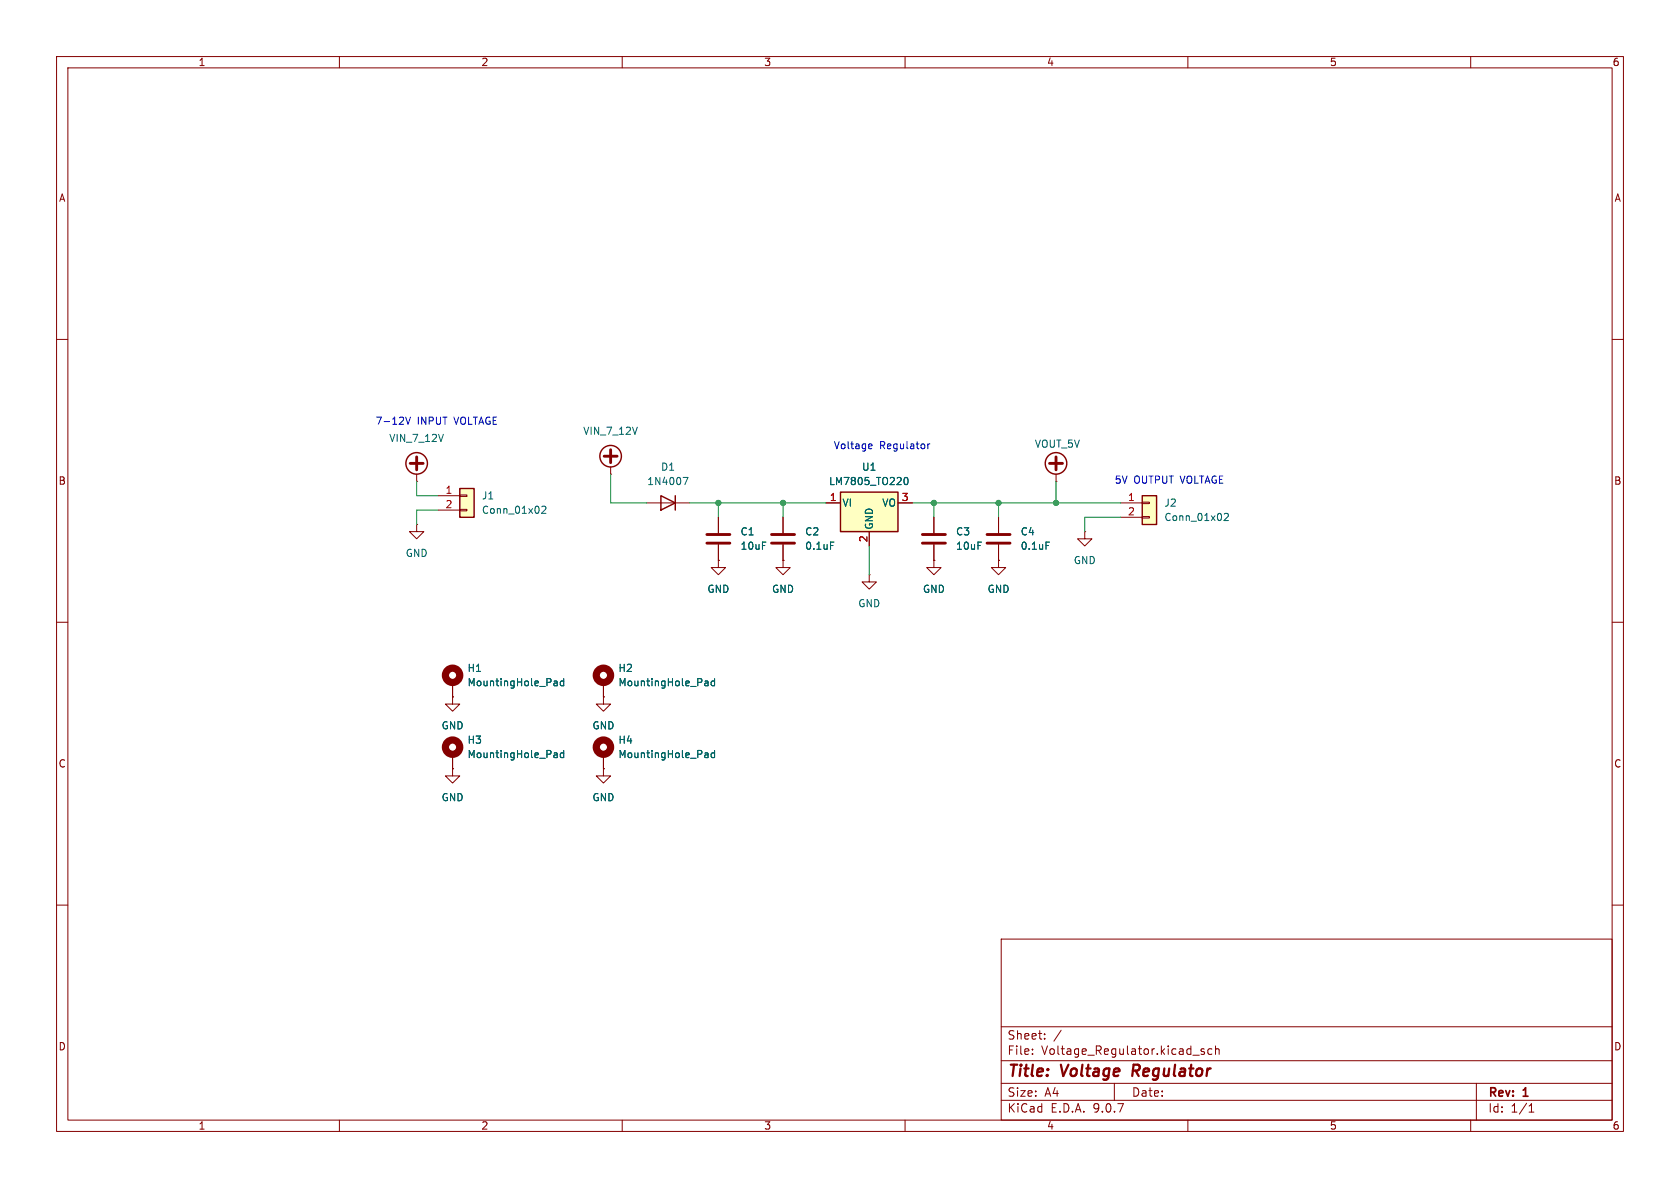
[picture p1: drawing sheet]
(kicad_sch
 (version 20250114)
 (generator "eeschema")
 (generator_version "9.0")
 (paper "A4")
 (title_block
  (title "Voltage Regulator")
  (rev "1"))
 (lib_symbols
  (symbol "Connector_Generic:Conn_01x02"
   (pin_names
    (offset 1.016) (hide yes)) (exclude_from_sim no) (in_bom yes) (on_board yes)
   (property "Reference" "J" (at 0 2.54 0) (effects (font (size 1.27 1.27))))
   (property "Value" "Conn_01x02" (at 0 -5.08 0) (effects (font (size 1.27 1.27))))
   (property "Footprint" "" (at 0 0 0) (effects (font (size 1.27 1.27)) (hide yes)))
   (property "Datasheet" "~" (at 0 0 0) (effects (font (size 1.27 1.27)) (hide yes)))
   (property "Description" "Generic connector, single row, 01x02, script generated (kicad-library-utils/schlib/autogen/connector/)" (at 0 0 0) (effects (font (size 1.27 1.27)) (hide yes)))
   (symbol "Conn_01x02_1_1"
    (rectangle (start -1.27 1.27) (end 1.27 -3.81) (stroke (width 0.254) (type default)) (fill (type background)))
    (rectangle (start -1.27 0.127) (end 0 -0.127) (stroke (width 0.1524) (type default)) (fill (type none)))
    (rectangle (start -1.27 -2.413) (end 0 -2.667) (stroke (width 0.1524) (type default)) (fill (type none)))
    (pin passive line (at -5.08 0 0) (length 3.81) (name "Pin_1" (effects (font (size 1.27 1.27)))) (number "1" (effects (font (size 1.27 1.27)))))
    (pin passive line (at -5.08 -2.54 0) (length 3.81) (name "Pin_2" (effects (font (size 1.27 1.27)))) (number "2" (effects (font (size 1.27 1.27))))))
   (embedded_fonts no))
  (symbol "Device:C"
   (pin_numbers (hide yes))
   (pin_names
    (offset 0.254)) (exclude_from_sim no) (in_bom yes) (on_board yes)
   (property "Reference" "C" (at 0.635 2.54 0) (effects (font (size 1.27 1.27)) (justify left)))
   (property "Value" "C" (at 0.635 -2.54 0) (effects (font (size 1.27 1.27)) (justify left)))
   (property "Footprint" "" (at 0.9652 -3.81 0) (effects (font (size 1.27 1.27)) (hide yes)))
   (property "Datasheet" "~" (at 0 0 0) (effects (font (size 1.27 1.27)) (hide yes)))
   (property "Description" "Unpolarized capacitor" (at 0 0 0) (effects (font (size 1.27 1.27)) (hide yes)))
   (symbol "C_0_1"
    (polyline (pts (xy -2.032 0.762) (xy 2.032 0.762)) (stroke (width 0.508) (type default)) (fill (type none)))
    (polyline (pts (xy -2.032 -0.762) (xy 2.032 -0.762)) (stroke (width 0.508) (type default)) (fill (type none))))
   (symbol "C_1_1"
    (pin passive line (at 0 3.81 270) (length 2.794) (name "~" (effects (font (size 1.27 1.27)))) (number "1" (effects (font (size 1.27 1.27)))))
    (pin passive line (at 0 -3.81 90) (length 2.794) (name "~" (effects (font (size 1.27 1.27)))) (number "2" (effects (font (size 1.27 1.27))))))
   (embedded_fonts no))
  (symbol "Diode:1N4007"
   (pin_numbers (hide yes))
   (pin_names (hide yes)) (exclude_from_sim no) (in_bom yes) (on_board yes)
   (property "Reference" "D" (at 0 2.54 0) (effects (font (size 1.27 1.27))))
   (property "Value" "1N4007" (at 0 -2.54 0) (effects (font (size 1.27 1.27))))
   (property "Footprint" "Diode_THT:D_DO-41_SOD81_P10.16mm_Horizontal" (at 0 -4.445 0) (effects (font (size 1.27 1.27)) (hide yes)))
   (property "Datasheet" "http://www.vishay.com/docs/88503/1n4001.pdf" (at 0 0 0) (effects (font (size 1.27 1.27)) (hide yes)))
   (property "Description" "1000V 1A General Purpose Rectifier Diode, DO-41" (at 0 0 0) (effects (font (size 1.27 1.27)) (hide yes)))
   (property "Sim.Device" "D" (at 0 0 0) (effects (font (size 1.27 1.27)) (hide yes)))
   (property "Sim.Pins" "1=K 2=A" (at 0 0 0) (effects (font (size 1.27 1.27)) (hide yes)))
   (symbol "1N4007_0_1"
    (polyline (pts (xy -1.27 1.27) (xy -1.27 -1.27)) (stroke (width 0.254) (type default)) (fill (type none)))
    (polyline (pts (xy 1.27 1.27) (xy 1.27 -1.27) (xy -1.27 0) (xy 1.27 1.27)) (stroke (width 0.254) (type default)) (fill (type none)))
    (polyline (pts (xy 1.27 0) (xy -1.27 0)) (stroke (width 0) (type default)) (fill (type none))))
   (symbol "1N4007_1_1"
    (pin passive line (at -3.81 0 0) (length 2.54) (name "K" (effects (font (size 1.27 1.27)))) (number "1" (effects (font (size 1.27 1.27)))))
    (pin passive line (at 3.81 0 180) (length 2.54) (name "A" (effects (font (size 1.27 1.27)))) (number "2" (effects (font (size 1.27 1.27))))))
   (embedded_fonts no))
  (symbol "Mechanical:MountingHole_Pad"
   (pin_numbers (hide yes))
   (pin_names
    (offset 1.016) (hide yes)) (exclude_from_sim no) (in_bom no) (on_board yes)
   (property "Reference" "H" (at 0 6.35 0) (effects (font (size 1.27 1.27))))
   (property "Value" "MountingHole_Pad" (at 0 4.445 0) (effects (font (size 1.27 1.27))))
   (property "Footprint" "" (at 0 0 0) (effects (font (size 1.27 1.27)) (hide yes)))
   (property "Datasheet" "~" (at 0 0 0) (effects (font (size 1.27 1.27)) (hide yes)))
   (property "Description" "Mounting Hole with connection" (at 0 0 0) (effects (font (size 1.27 1.27)) (hide yes)))
   (symbol "MountingHole_Pad_0_1"
    (circle (center 0 1.27) (radius 1.27) (stroke (width 1.27) (type default)) (fill (type none))))
   (symbol "MountingHole_Pad_1_1"
    (pin input line (at 0 -2.54 90) (length 2.54) (name "1" (effects (font (size 1.27 1.27)))) (number "1" (effects (font (size 1.27 1.27))))))
   (embedded_fonts no))
  (symbol "Regulator_Linear:LM7805_TO220"
   (pin_names
    (offset 0.254)) (exclude_from_sim no) (in_bom yes) (on_board yes)
   (property "Reference" "U" (at -3.81 3.175 0) (effects (font (size 1.27 1.27))))
   (property "Value" "LM7805_TO220" (at 0 3.175 0) (effects (font (size 1.27 1.27)) (justify left)))
   (property "Footprint" "Package_TO_SOT_THT:TO-220-3_Vertical" (at 0 5.715 0) (effects (font (size 1.27 1.27)
    (italic yes)) (hide yes)))
   (property "Datasheet" "https://www.onsemi.cn/PowerSolutions/document/MC7800-D.PDF" (at 0 -1.27 0) (effects (font (size 1.27 1.27)) (hide yes)))
   (property "Description" "Positive 1A 35V Linear Regulator, Fixed Output 5V, TO-220" (at 0 0 0) (effects (font (size 1.27 1.27)) (hide yes)))
   (symbol "LM7805_TO220_0_1"
    (rectangle (start -5.08 1.905) (end 5.08 -5.08) (stroke (width 0.254) (type default)) (fill (type background))))
   (symbol "LM7805_TO220_1_1"
    (pin power_in line (at -7.62 0 0) (length 2.54) (name "VI" (effects (font (size 1.27 1.27)))) (number "1" (effects (font (size 1.27 1.27)))))
    (pin power_in line (at 0 -7.62 90) (length 2.54) (name "GND" (effects (font (size 1.27 1.27)))) (number "2" (effects (font (size 1.27 1.27)))))
    (pin power_out line (at 7.62 0 180) (length 2.54) (name "VO" (effects (font (size 1.27 1.27)))) (number "3" (effects (font (size 1.27 1.27))))))
   (embedded_fonts no))
  (symbol "power:+VDC"
   (power)
   (pin_numbers (hide yes))
   (pin_names
    (offset 0) (hide yes)) (exclude_from_sim no) (in_bom yes) (on_board yes)
   (property "Reference" "#PWR" (at 0 -2.54 0) (effects (font (size 1.27 1.27)) (hide yes)))
   (property "Value" "+VDC" (at 0 6.35 0) (effects (font (size 1.27 1.27))))
   (property "Footprint" "" (at 0 0 0) (effects (font (size 1.27 1.27)) (hide yes)))
   (property "Datasheet" "" (at 0 0 0) (effects (font (size 1.27 1.27)) (hide yes)))
   (property "Description" "Power symbol creates a global label with name \"+VDC\"" (at 0 0 0) (effects (font (size 1.27 1.27)) (hide yes)))
   (symbol "+VDC_0_1"
    (polyline (pts (xy -1.143 3.175) (xy 1.143 3.175)) (stroke (width 0.508) (type default)) (fill (type none)))
    (circle (center 0 3.175) (radius 1.905) (stroke (width 0.254) (type default)) (fill (type none)))
    (polyline (pts (xy 0 2.032) (xy 0 4.318)) (stroke (width 0.508) (type default)) (fill (type none)))
    (polyline (pts (xy 0 0) (xy 0 1.27)) (stroke (width 0) (type default)) (fill (type none))))
   (symbol "+VDC_1_1"
    (pin power_in line (at 0 0 90) (length 0) (name "~" (effects (font (size 1.27 1.27)))) (number "1" (effects (font (size 1.27 1.27))))))
   (embedded_fonts no))
  (symbol "power:GND"
   (power)
   (pin_numbers (hide yes))
   (pin_names
    (offset 0) (hide yes)) (exclude_from_sim no) (in_bom yes) (on_board yes)
   (property "Reference" "#PWR" (at 0 -6.35 0) (effects (font (size 1.27 1.27)) (hide yes)))
   (property "Value" "GND" (at 0 -3.81 0) (effects (font (size 1.27 1.27))))
   (property "Footprint" "" (at 0 0 0) (effects (font (size 1.27 1.27)) (hide yes)))
   (property "Datasheet" "" (at 0 0 0) (effects (font (size 1.27 1.27)) (hide yes)))
   (property "Description" "Power symbol creates a global label with name \"GND\" , ground" (at 0 0 0) (effects (font (size 1.27 1.27)) (hide yes)))
   (symbol "GND_0_1"
    (polyline (pts (xy 0 0) (xy 0 -1.27) (xy 1.27 -1.27) (xy 0 -2.54) (xy -1.27 -1.27) (xy 0 -1.27)) (stroke (width 0) (type default)) (fill (type none))))
   (symbol "GND_1_1"
    (pin power_in line (at 0 0 270) (length 0) (name "~" (effects (font (size 1.27 1.27)))) (number "1" (effects (font (size 1.27 1.27))))))
   (embedded_fonts no)))
 (text "5V OUTPUT VOLTAGE"
  (exclude_from_sim no)
  (at 206.756 85.09 0)
  (effects (font (size 1.27 1.27))))
 (text "Voltage Regulator"
  (exclude_from_sim no)
  (at 155.956 78.994 0)
  (effects (font (size 1.27 1.27))))
 (text "7-12V INPUT VOLTAGE"
  (exclude_from_sim no)
  (at 77.216 74.676 0)
  (effects (font (size 1.27 1.27))))
 (junction
  (at 127 88.9)
  (diameter 0)
  (color 0 0 0 0))
 (junction
  (at 165.1 88.9)
  (diameter 0)
  (color 0 0 0 0))
 (junction
  (at 138.43 88.9)
  (diameter 0)
  (color 0 0 0 0))
 (junction
  (at 186.69 88.9)
  (diameter 0)
  (color 0 0 0 0))
 (junction
  (at 176.53 88.9)
  (diameter 0)
  (color 0 0 0 0))
 (wire
  (pts (xy 73.66 87.63) (xy 77.47 87.63))
  (stroke (width 0) (type default)))
 (wire
  (pts (xy 176.53 88.9) (xy 176.53 91.44))
  (stroke (width 0) (type default)))
 (wire
  (pts (xy 186.69 85.09) (xy 186.69 88.9))
  (stroke (width 0) (type default)))
 (wire
  (pts (xy 161.29 88.9) (xy 165.1 88.9))
  (stroke (width 0) (type default)))
 (wire
  (pts (xy 127 88.9) (xy 127 91.44))
  (stroke (width 0) (type default)))
 (wire
  (pts (xy 198.12 91.44) (xy 191.77 91.44))
  (stroke (width 0) (type default)))
 (wire
  (pts (xy 73.66 85.09) (xy 73.66 87.63))
  (stroke (width 0) (type default)))
 (wire
  (pts (xy 138.43 88.9) (xy 146.05 88.9))
  (stroke (width 0) (type default)))
 (wire
  (pts (xy 165.1 88.9) (xy 176.53 88.9))
  (stroke (width 0) (type default)))
 (wire
  (pts (xy 77.47 90.17) (xy 73.66 90.17))
  (stroke (width 0) (type default)))
 (wire
  (pts (xy 107.95 88.9) (xy 107.95 83.82))
  (stroke (width 0) (type default)))
 (wire
  (pts (xy 138.43 91.44) (xy 138.43 88.9))
  (stroke (width 0) (type default)))
 (wire
  (pts (xy 127 88.9) (xy 138.43 88.9))
  (stroke (width 0) (type default)))
 (wire
  (pts (xy 121.92 88.9) (xy 127 88.9))
  (stroke (width 0) (type default)))
 (wire
  (pts (xy 191.77 91.44) (xy 191.77 93.98))
  (stroke (width 0) (type default)))
 (wire
  (pts (xy 73.66 90.17) (xy 73.66 92.71))
  (stroke (width 0) (type default)))
 (wire
  (pts (xy 165.1 91.44) (xy 165.1 88.9))
  (stroke (width 0) (type default)))
 (wire
  (pts (xy 153.67 96.52) (xy 153.67 101.6))
  (stroke (width 0) (type default)))
 (wire
  (pts (xy 176.53 88.9) (xy 186.69 88.9))
  (stroke (width 0) (type default)))
 (wire
  (pts (xy 107.95 88.9) (xy 114.3 88.9))
  (stroke (width 0) (type default)))
 (wire
  (pts (xy 186.69 88.9) (xy 198.12 88.9))
  (stroke (width 0) (type default)))
 (symbol
  (lib_id "power:GND")
  (at 80.01 135.89 0)
  (unit 1)
  (exclude_from_sim no)
  (in_bom yes)
  (on_board yes)
  (dnp no)
  (fields_autoplaced yes)
  (property "Reference" "#PWR014" (at 80.01 142.24 0) (effects (font (size 1.27 1.27)) (hide yes)))
  (property "Value" "GND" (at 80.01 140.97 0) (effects (font (size 1.27 1.27))))
  (property "Footprint" "" (at 80.01 135.89 0) (effects (font (size 1.27 1.27)) (hide yes)))
  (property "Datasheet" "" (at 80.01 135.89 0) (effects (font (size 1.27 1.27)) (hide yes)))
  (property "Description" "Power symbol creates a global label with name \"GND\" , ground" (at 80.01 135.89 0) (effects (font (size 1.27 1.27)) (hide yes)))
  (pin "1"))
 (symbol
  (lib_id "power:GND")
  (at 106.68 123.19 0)
  (unit 1)
  (exclude_from_sim no)
  (in_bom yes)
  (on_board yes)
  (dnp no)
  (fields_autoplaced yes)
  (property "Reference" "#PWR012" (at 106.68 129.54 0) (effects (font (size 1.27 1.27)) (hide yes)))
  (property "Value" "GND" (at 106.68 128.27 0) (effects (font (size 1.27 1.27))))
  (property "Footprint" "" (at 106.68 123.19 0) (effects (font (size 1.27 1.27)) (hide yes)))
  (property "Datasheet" "" (at 106.68 123.19 0) (effects (font (size 1.27 1.27)) (hide yes)))
  (property "Description" "Power symbol creates a global label with name \"GND\" , ground" (at 106.68 123.19 0) (effects (font (size 1.27 1.27)) (hide yes)))
  (pin "1"))
 (symbol
  (lib_id "power:+VDC")
  (at 73.66 85.09 0)
  (unit 1)
  (exclude_from_sim no)
  (in_bom yes)
  (on_board yes)
  (dnp no)
  (fields_autoplaced yes)
  (property "Reference" "#PWR01" (at 73.66 87.63 0) (effects (font (size 1.27 1.27)) (hide yes)))
  (property "Value" "VIN_7_12V" (at 73.66 77.47 0) (effects (font (size 1.27 1.27))))
  (property "Footprint" "" (at 73.66 85.09 0) (effects (font (size 1.27 1.27)) (hide yes)))
  (property "Datasheet" "" (at 73.66 85.09 0) (effects (font (size 1.27 1.27)) (hide yes)))
  (property "Description" "Power symbol creates a global label with name \"+VDC\"" (at 73.66 85.09 0) (effects (font (size 1.27 1.27)) (hide yes)))
  (pin "1"))
 (symbol
  (lib_id "power:GND")
  (at 191.77 93.98 0)
  (unit 1)
  (exclude_from_sim no)
  (in_bom yes)
  (on_board yes)
  (dnp no)
  (fields_autoplaced yes)
  (property "Reference" "#PWR05" (at 191.77 100.33 0) (effects (font (size 1.27 1.27)) (hide yes)))
  (property "Value" "GND" (at 191.77 99.06 0) (effects (font (size 1.27 1.27))))
  (property "Footprint" "" (at 191.77 93.98 0) (effects (font (size 1.27 1.27)) (hide yes)))
  (property "Datasheet" "" (at 191.77 93.98 0) (effects (font (size 1.27 1.27)) (hide yes)))
  (property "Description" "Power symbol creates a global label with name \"GND\" , ground" (at 191.77 93.98 0) (effects (font (size 1.27 1.27)) (hide yes)))
  (pin "1"))
 (symbol
  (lib_id "Mechanical:MountingHole_Pad")
  (at 106.68 133.35 0)
  (unit 1)
  (exclude_from_sim no)
  (in_bom no)
  (on_board yes)
  (dnp no)
  (fields_autoplaced yes)
  (property "Reference" "H4" (at 109.22 130.8099 0) (effects (font (size 1.27 1.27)) (justify left)))
  (property "Value" "MountingHole_Pad" (at 109.22 133.3499 0) (effects (font (size 1.27 1.27)) (justify left)))
  (property "Footprint" "MountingHole:MountingHole_2.2mm_M2_Pad" (at 106.68 133.35 0) (effects (font (size 1.27 1.27)) (hide yes)))
  (property "Datasheet" "~" (at 106.68 133.35 0) (effects (font (size 1.27 1.27)) (hide yes)))
  (property "Description" "Mounting Hole with connection" (at 106.68 133.35 0) (effects (font (size 1.27 1.27)) (hide yes)))
  (pin "1"))
 (symbol
  (lib_id "Mechanical:MountingHole_Pad")
  (at 106.68 120.65 0)
  (unit 1)
  (exclude_from_sim no)
  (in_bom no)
  (on_board yes)
  (dnp no)
  (fields_autoplaced yes)
  (property "Reference" "H2" (at 109.22 118.1099 0) (effects (font (size 1.27 1.27)) (justify left)))
  (property "Value" "MountingHole_Pad" (at 109.22 120.6499 0) (effects (font (size 1.27 1.27)) (justify left)))
  (property "Footprint" "MountingHole:MountingHole_2.2mm_M2_Pad" (at 106.68 120.65 0) (effects (font (size 1.27 1.27)) (hide yes)))
  (property "Datasheet" "~" (at 106.68 120.65 0) (effects (font (size 1.27 1.27)) (hide yes)))
  (property "Description" "Mounting Hole with connection" (at 106.68 120.65 0) (effects (font (size 1.27 1.27)) (hide yes)))
  (pin "1"))
 (symbol
  (lib_id "power:+VDC")
  (at 186.69 85.09 0)
  (unit 1)
  (exclude_from_sim no)
  (in_bom yes)
  (on_board yes)
  (dnp no)
  (property "Reference" "#PWR010" (at 186.69 87.63 0) (effects (font (size 1.27 1.27)) (hide yes)))
  (property "Value" "VOUT_5V" (at 186.944 78.486 0) (effects (font (size 1.27 1.27))))
  (property "Footprint" "" (at 186.69 85.09 0) (effects (font (size 1.27 1.27)) (hide yes)))
  (property "Datasheet" "" (at 186.69 85.09 0) (effects (font (size 1.27 1.27)) (hide yes)))
  (property "Description" "Power symbol creates a global label with name \"+VDC\"" (at 186.69 85.09 0) (effects (font (size 1.27 1.27)) (hide yes)))
  (pin "1"))
 (symbol
  (lib_id "Mechanical:MountingHole_Pad")
  (at 80.01 120.65 0)
  (unit 1)
  (exclude_from_sim no)
  (in_bom no)
  (on_board yes)
  (dnp no)
  (fields_autoplaced yes)
  (property "Reference" "H1" (at 82.55 118.1099 0) (effects (font (size 1.27 1.27)) (justify left)))
  (property "Value" "MountingHole_Pad" (at 82.55 120.6499 0) (effects (font (size 1.27 1.27)) (justify left)))
  (property "Footprint" "MountingHole:MountingHole_2.2mm_M2_Pad" (at 80.01 120.65 0) (effects (font (size 1.27 1.27)) (hide yes)))
  (property "Datasheet" "~" (at 80.01 120.65 0) (effects (font (size 1.27 1.27)) (hide yes)))
  (property "Description" "Mounting Hole with connection" (at 80.01 120.65 0) (effects (font (size 1.27 1.27)) (hide yes)))
  (pin "1"))
 (symbol
  (lib_id "Device:C")
  (at 165.1 95.25 0)
  (unit 1)
  (exclude_from_sim no)
  (in_bom yes)
  (on_board yes)
  (dnp no)
  (fields_autoplaced yes)
  (property "Reference" "C3" (at 168.91 93.9799 0) (effects (font (size 1.27 1.27)) (justify left)))
  (property "Value" "10uF" (at 168.91 96.5199 0) (effects (font (size 1.27 1.27)) (justify left)))
  (property "Footprint" "Capacitor_SMD:C_0603_1608Metric" (at 166.0652 99.06 0) (effects (font (size 1.27 1.27)) (hide yes)))
  (property "Datasheet" "~" (at 165.1 95.25 0) (effects (font (size 1.27 1.27)) (hide yes)))
  (property "Description" "Unpolarized capacitor" (at 165.1 95.25 0) (effects (font (size 1.27 1.27)) (hide yes)))
  (pin "1")
  (pin "2"))
 (symbol
  (lib_id "Device:C")
  (at 138.43 95.25 0)
  (unit 1)
  (exclude_from_sim no)
  (in_bom yes)
  (on_board yes)
  (dnp no)
  (fields_autoplaced yes)
  (property "Reference" "C2" (at 142.24 93.9799 0) (effects (font (size 1.27 1.27)) (justify left)))
  (property "Value" "0.1uF" (at 142.24 96.5199 0) (effects (font (size 1.27 1.27)) (justify left)))
  (property "Footprint" "Capacitor_SMD:C_0603_1608Metric" (at 139.3952 99.06 0) (effects (font (size 1.27 1.27)) (hide yes)))
  (property "Datasheet" "~" (at 138.43 95.25 0) (effects (font (size 1.27 1.27)) (hide yes)))
  (property "Description" "Unpolarized capacitor" (at 138.43 95.25 0) (effects (font (size 1.27 1.27)) (hide yes)))
  (pin "1")
  (pin "2"))
 (symbol
  (lib_id "Mechanical:MountingHole_Pad")
  (at 80.01 133.35 0)
  (unit 1)
  (exclude_from_sim no)
  (in_bom no)
  (on_board yes)
  (dnp no)
  (fields_autoplaced yes)
  (property "Reference" "H3" (at 82.55 130.8099 0) (effects (font (size 1.27 1.27)) (justify left)))
  (property "Value" "MountingHole_Pad" (at 82.55 133.3499 0) (effects (font (size 1.27 1.27)) (justify left)))
  (property "Footprint" "MountingHole:MountingHole_2.2mm_M2_Pad" (at 80.01 133.35 0) (effects (font (size 1.27 1.27)) (hide yes)))
  (property "Datasheet" "~" (at 80.01 133.35 0) (effects (font (size 1.27 1.27)) (hide yes)))
  (property "Description" "Mounting Hole with connection" (at 80.01 133.35 0) (effects (font (size 1.27 1.27)) (hide yes)))
  (pin "1"))
 (symbol
  (lib_id "Regulator_Linear:LM7805_TO220")
  (at 153.67 88.9 0)
  (unit 1)
  (exclude_from_sim no)
  (in_bom yes)
  (on_board yes)
  (dnp no)
  (fields_autoplaced yes)
  (property "Reference" "U1" (at 153.67 82.55 0) (effects (font (size 1.27 1.27))))
  (property "Value" "LM7805_TO220" (at 153.67 85.09 0) (effects (font (size 1.27 1.27))))
  (property "Footprint" "Package_TO_SOT_THT:TO-220-3_Vertical" (at 153.67 83.185 0) (effects (font (size 1.27 1.27)
    (italic yes)) (hide yes)))
  (property "Datasheet" "https://www.onsemi.cn/PowerSolutions/document/MC7800-D.PDF" (at 153.67 90.17 0) (effects (font (size 1.27 1.27)) (hide yes)))
  (property "Description" "Positive 1A 35V Linear Regulator, Fixed Output 5V, TO-220" (at 153.67 88.9 0) (effects (font (size 1.27 1.27)) (hide yes)))
  (pin "1")
  (pin "3")
  (pin "2"))
 (symbol
  (lib_id "power:GND")
  (at 127 99.06 0)
  (unit 1)
  (exclude_from_sim no)
  (in_bom yes)
  (on_board yes)
  (dnp no)
  (fields_autoplaced yes)
  (property "Reference" "#PWR06" (at 127 105.41 0) (effects (font (size 1.27 1.27)) (hide yes)))
  (property "Value" "GND" (at 127 104.14 0) (effects (font (size 1.27 1.27))))
  (property "Footprint" "" (at 127 99.06 0) (effects (font (size 1.27 1.27)) (hide yes)))
  (property "Datasheet" "" (at 127 99.06 0) (effects (font (size 1.27 1.27)) (hide yes)))
  (property "Description" "Power symbol creates a global label with name \"GND\" , ground" (at 127 99.06 0) (effects (font (size 1.27 1.27)) (hide yes)))
  (pin "1"))
 (symbol
  (lib_id "power:GND")
  (at 106.68 135.89 0)
  (unit 1)
  (exclude_from_sim no)
  (in_bom yes)
  (on_board yes)
  (dnp no)
  (fields_autoplaced yes)
  (property "Reference" "#PWR013" (at 106.68 142.24 0) (effects (font (size 1.27 1.27)) (hide yes)))
  (property "Value" "GND" (at 106.68 140.97 0) (effects (font (size 1.27 1.27))))
  (property "Footprint" "" (at 106.68 135.89 0) (effects (font (size 1.27 1.27)) (hide yes)))
  (property "Datasheet" "" (at 106.68 135.89 0) (effects (font (size 1.27 1.27)) (hide yes)))
  (property "Description" "Power symbol creates a global label with name \"GND\" , ground" (at 106.68 135.89 0) (effects (font (size 1.27 1.27)) (hide yes)))
  (pin "1"))
 (symbol
  (lib_id "power:GND")
  (at 153.67 101.6 0)
  (unit 1)
  (exclude_from_sim no)
  (in_bom yes)
  (on_board yes)
  (dnp no)
  (fields_autoplaced yes)
  (property "Reference" "#PWR04" (at 153.67 107.95 0) (effects (font (size 1.27 1.27)) (hide yes)))
  (property "Value" "GND" (at 153.67 106.68 0) (effects (font (size 1.27 1.27))))
  (property "Footprint" "" (at 153.67 101.6 0) (effects (font (size 1.27 1.27)) (hide yes)))
  (property "Datasheet" "" (at 153.67 101.6 0) (effects (font (size 1.27 1.27)) (hide yes)))
  (property "Description" "Power symbol creates a global label with name \"GND\" , ground" (at 153.67 101.6 0) (effects (font (size 1.27 1.27)) (hide yes)))
  (pin "1"))
 (symbol
  (lib_id "power:+VDC")
  (at 107.95 83.82 0)
  (unit 1)
  (exclude_from_sim no)
  (in_bom yes)
  (on_board yes)
  (dnp no)
  (fields_autoplaced yes)
  (property "Reference" "#PWR03" (at 107.95 86.36 0) (effects (font (size 1.27 1.27)) (hide yes)))
  (property "Value" "VIN_7_12V" (at 107.95 76.2 0) (effects (font (size 1.27 1.27))))
  (property "Footprint" "" (at 107.95 83.82 0) (effects (font (size 1.27 1.27)) (hide yes)))
  (property "Datasheet" "" (at 107.95 83.82 0) (effects (font (size 1.27 1.27)) (hide yes)))
  (property "Description" "Power symbol creates a global label with name \"+VDC\"" (at 107.95 83.82 0) (effects (font (size 1.27 1.27)) (hide yes)))
  (pin "1"))
 (symbol
  (lib_id "Connector_Generic:Conn_01x02")
  (at 82.55 87.63 0)
  (unit 1)
  (exclude_from_sim no)
  (in_bom yes)
  (on_board yes)
  (dnp no)
  (fields_autoplaced yes)
  (property "Reference" "J1" (at 85.09 87.6299 0) (effects (font (size 1.27 1.27)) (justify left)))
  (property "Value" "Conn_01x02" (at 85.09 90.1699 0) (effects (font (size 1.27 1.27)) (justify left)))
  (property "Footprint" "Connector_PinHeader_1.00mm:PinHeader_1x02_P1.00mm_Vertical" (at 82.55 87.63 0) (effects (font (size 1.27 1.27)) (hide yes)))
  (property "Datasheet" "~" (at 82.55 87.63 0) (effects (font (size 1.27 1.27)) (hide yes)))
  (property "Description" "Generic connector, single row, 01x02, script generated (kicad-library-utils/schlib/autogen/connector/)" (at 82.55 87.63 0) (effects (font (size 1.27 1.27)) (hide yes)))
  (pin "1")
  (pin "2"))
 (symbol
  (lib_id "Connector_Generic:Conn_01x02")
  (at 203.2 88.9 0)
  (unit 1)
  (exclude_from_sim no)
  (in_bom yes)
  (on_board yes)
  (dnp no)
  (property "Reference" "J2" (at 205.74 88.8999 0) (effects (font (size 1.27 1.27)) (justify left)))
  (property "Value" "Conn_01x02" (at 205.74 91.4399 0) (effects (font (size 1.27 1.27)) (justify left)))
  (property "Footprint" "Connector_PinHeader_1.00mm:PinHeader_1x02_P1.00mm_Vertical" (at 203.2 88.9 0) (effects (font (size 1.27 1.27)) (hide yes)))
  (property "Datasheet" "~" (at 203.2 88.9 0) (effects (font (size 1.27 1.27)) (hide yes)))
  (property "Description" "Generic connector, single row, 01x02, script generated (kicad-library-utils/schlib/autogen/connector/)" (at 203.2 88.9 0) (effects (font (size 1.27 1.27)) (hide yes)))
  (pin "1")
  (pin "2"))
 (symbol
  (lib_id "Device:C")
  (at 176.53 95.25 0)
  (unit 1)
  (exclude_from_sim no)
  (in_bom yes)
  (on_board yes)
  (dnp no)
  (fields_autoplaced yes)
  (property "Reference" "C4" (at 180.34 93.9799 0) (effects (font (size 1.27 1.27)) (justify left)))
  (property "Value" "0.1uF" (at 180.34 96.5199 0) (effects (font (size 1.27 1.27)) (justify left)))
  (property "Footprint" "Capacitor_SMD:C_0603_1608Metric" (at 177.4952 99.06 0) (effects (font (size 1.27 1.27)) (hide yes)))
  (property "Datasheet" "~" (at 176.53 95.25 0) (effects (font (size 1.27 1.27)) (hide yes)))
  (property "Description" "Unpolarized capacitor" (at 176.53 95.25 0) (effects (font (size 1.27 1.27)) (hide yes)))
  (pin "1")
  (pin "2"))
 (symbol
  (lib_id "Device:C")
  (at 127 95.25 0)
  (unit 1)
  (exclude_from_sim no)
  (in_bom yes)
  (on_board yes)
  (dnp no)
  (fields_autoplaced yes)
  (property "Reference" "C1" (at 130.81 93.9799 0) (effects (font (size 1.27 1.27)) (justify left)))
  (property "Value" "10uF" (at 130.81 96.5199 0) (effects (font (size 1.27 1.27)) (justify left)))
  (property "Footprint" "Capacitor_SMD:C_0603_1608Metric" (at 127.9652 99.06 0) (effects (font (size 1.27 1.27)) (hide yes)))
  (property "Datasheet" "~" (at 127 95.25 0) (effects (font (size 1.27 1.27)) (hide yes)))
  (property "Description" "Unpolarized capacitor" (at 127 95.25 0) (effects (font (size 1.27 1.27)) (hide yes)))
  (pin "1")
  (pin "2"))
 (symbol
  (lib_id "Diode:1N4007")
  (at 118.11 88.9 180)
  (unit 1)
  (exclude_from_sim no)
  (in_bom yes)
  (on_board yes)
  (dnp no)
  (fields_autoplaced yes)
  (property "Reference" "D1" (at 118.11 82.55 0) (effects (font (size 1.27 1.27))))
  (property "Value" "1N4007" (at 118.11 85.09 0) (effects (font (size 1.27 1.27))))
  (property "Footprint" "Diode_THT:D_DO-41_SOD81_P10.16mm_Horizontal" (at 118.11 84.455 0) (effects (font (size 1.27 1.27)) (hide yes)))
  (property "Datasheet" "http://www.vishay.com/docs/88503/1n4001.pdf" (at 118.11 88.9 0) (effects (font (size 1.27 1.27)) (hide yes)))
  (property "Description" "1000V 1A General Purpose Rectifier Diode, DO-41" (at 118.11 88.9 0) (effects (font (size 1.27 1.27)) (hide yes)))
  (property "Sim.Device" "D" (at 118.11 88.9 0) (effects (font (size 1.27 1.27)) (hide yes)))
  (property "Sim.Pins" "1=K 2=A" (at 118.11 88.9 0) (effects (font (size 1.27 1.27)) (hide yes)))
  (pin "1")
  (pin "2"))
 (symbol
  (lib_id "power:GND")
  (at 165.1 99.06 0)
  (unit 1)
  (exclude_from_sim no)
  (in_bom yes)
  (on_board yes)
  (dnp no)
  (fields_autoplaced yes)
  (property "Reference" "#PWR08" (at 165.1 105.41 0) (effects (font (size 1.27 1.27)) (hide yes)))
  (property "Value" "GND" (at 165.1 104.14 0) (effects (font (size 1.27 1.27))))
  (property "Footprint" "" (at 165.1 99.06 0) (effects (font (size 1.27 1.27)) (hide yes)))
  (property "Datasheet" "" (at 165.1 99.06 0) (effects (font (size 1.27 1.27)) (hide yes)))
  (property "Description" "Power symbol creates a global label with name \"GND\" , ground" (at 165.1 99.06 0) (effects (font (size 1.27 1.27)) (hide yes)))
  (pin "1"))
 (symbol
  (lib_id "power:GND")
  (at 176.53 99.06 0)
  (unit 1)
  (exclude_from_sim no)
  (in_bom yes)
  (on_board yes)
  (dnp no)
  (fields_autoplaced yes)
  (property "Reference" "#PWR09" (at 176.53 105.41 0) (effects (font (size 1.27 1.27)) (hide yes)))
  (property "Value" "GND" (at 176.53 104.14 0) (effects (font (size 1.27 1.27))))
  (property "Footprint" "" (at 176.53 99.06 0) (effects (font (size 1.27 1.27)) (hide yes)))
  (property "Datasheet" "" (at 176.53 99.06 0) (effects (font (size 1.27 1.27)) (hide yes)))
  (property "Description" "Power symbol creates a global label with name \"GND\" , ground" (at 176.53 99.06 0) (effects (font (size 1.27 1.27)) (hide yes)))
  (pin "1"))
 (symbol
  (lib_id "power:GND")
  (at 73.66 92.71 0)
  (unit 1)
  (exclude_from_sim no)
  (in_bom yes)
  (on_board yes)
  (dnp no)
  (fields_autoplaced yes)
  (property "Reference" "#PWR02" (at 73.66 99.06 0) (effects (font (size 1.27 1.27)) (hide yes)))
  (property "Value" "GND" (at 73.66 97.79 0) (effects (font (size 1.27 1.27))))
  (property "Footprint" "" (at 73.66 92.71 0) (effects (font (size 1.27 1.27)) (hide yes)))
  (property "Datasheet" "" (at 73.66 92.71 0) (effects (font (size 1.27 1.27)) (hide yes)))
  (property "Description" "Power symbol creates a global label with name \"GND\" , ground" (at 73.66 92.71 0) (effects (font (size 1.27 1.27)) (hide yes)))
  (pin "1"))
 (symbol
  (lib_id "power:GND")
  (at 138.43 99.06 0)
  (unit 1)
  (exclude_from_sim no)
  (in_bom yes)
  (on_board yes)
  (dnp no)
  (fields_autoplaced yes)
  (property "Reference" "#PWR07" (at 138.43 105.41 0) (effects (font (size 1.27 1.27)) (hide yes)))
  (property "Value" "GND" (at 138.43 104.14 0) (effects (font (size 1.27 1.27))))
  (property "Footprint" "" (at 138.43 99.06 0) (effects (font (size 1.27 1.27)) (hide yes)))
  (property "Datasheet" "" (at 138.43 99.06 0) (effects (font (size 1.27 1.27)) (hide yes)))
  (property "Description" "Power symbol creates a global label with name \"GND\" , ground" (at 138.43 99.06 0) (effects (font (size 1.27 1.27)) (hide yes)))
  (pin "1"))
 (symbol
  (lib_id "power:GND")
  (at 80.01 123.19 0)
  (unit 1)
  (exclude_from_sim no)
  (in_bom yes)
  (on_board yes)
  (dnp no)
  (fields_autoplaced yes)
  (property "Reference" "#PWR011" (at 80.01 129.54 0) (effects (font (size 1.27 1.27)) (hide yes)))
  (property "Value" "GND" (at 80.01 128.27 0) (effects (font (size 1.27 1.27))))
  (property "Footprint" "" (at 80.01 123.19 0) (effects (font (size 1.27 1.27)) (hide yes)))
  (property "Datasheet" "" (at 80.01 123.19 0) (effects (font (size 1.27 1.27)) (hide yes)))
  (property "Description" "Power symbol creates a global label with name \"GND\" , ground" (at 80.01 123.19 0) (effects (font (size 1.27 1.27)) (hide yes)))
  (pin "1"))
 (sheet_instances
  (path ""
   (page "1")))
 (embedded_fonts no))
